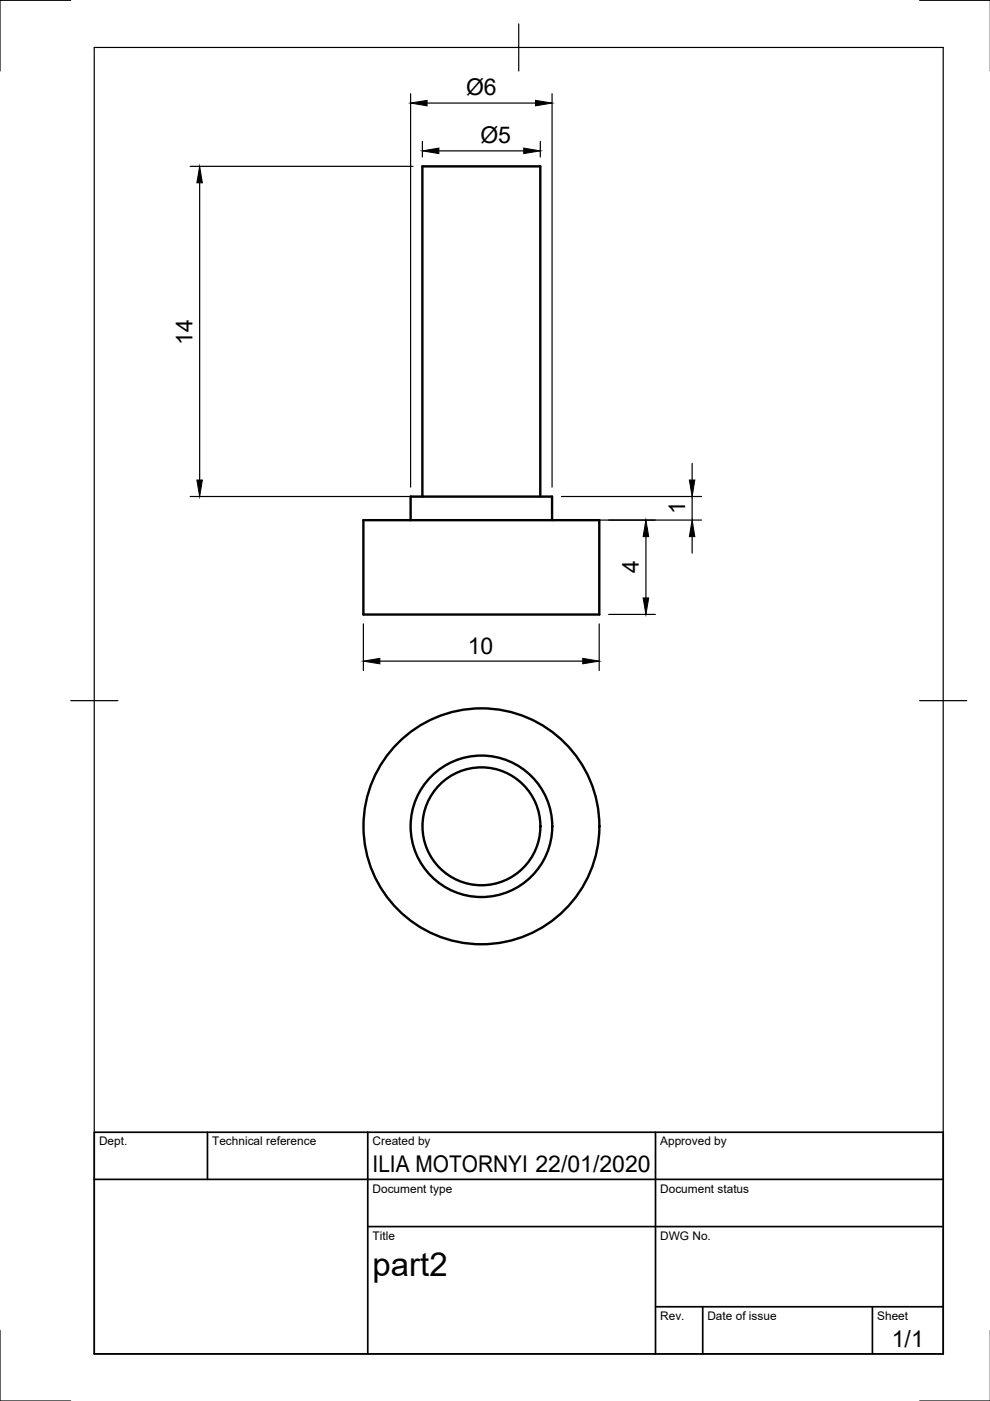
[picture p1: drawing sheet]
<svg xmlns="http://www.w3.org/2000/svg" width="210mm" height="297mm" viewBox="0 0 210 297" stroke-linecap="round" stroke-linejoin="round" font-family="sans-serif">
<!-- layer: Visible -->
<g fill="none" stroke="#000" stroke-width=".51">
<path d="M77 110.3h50.1v20h-50.1zM87.1 110.3v-5h30v5M89.6 105.3v-70h25v70"/>
<circle cx="102.1" cy="175.2" r="25"/>
<circle cx="102.1" cy="175.2" r="12.5"/>
<circle cx="102.1" cy="175.2" r="15"/>
</g>
<!-- layer: Border -->
<path d="M15 .1h-15v15M20 10.1h180v276.9h-180zM110 5.1v10M195 .1h15M15 148.6h10M195 148.6h10M0 282.1v14.9h15M195 297h15" fill="none" stroke="#000" stroke-width=".25"/>
<!-- layer: TitleBlock -->
<path d="M20 240.1h180v46.9h-180zM20 250h180M44 240.1v9.9M78 240.1v46.9M139 240.1v46.9M78 260.1h122M139 277.1h61M149 277.1v9.9M185 277.1v9.9" fill="none" stroke="#000" stroke-width=".36"/>
<!-- layer: Dimensions -->
<g fill="none" stroke="#000" stroke-width=".25">
<path d="M87.1 19.9v83.4M117.1 19.9v83.4M40.3 35.3h47.2M42.3 38.8v63M89.6 30v3.3M90.6 21.9h22.9M93 32h18M114.6 30v3.3M146.7 98.3v3.5M40.3 105.3h47.2M119 110.3h29.7M119 105.3h29.7"/>
<path d="M136.9 113.8v13M146.7 105.3v5M146.7 113.8v3.5M77 132.3v9.9M127 132.3v9.9M129.1 130.3h9.8M80.5 140.2h43"/>
</g>
<path d="M42.3 35.3l.6 3.5h-1.2zM87.1 21.9l3.5-.6v1.1zM89.6 32l3.4-.6v1.2zM111 31.4l3.6 .6-3.6 .6zM113.5 21.3l3.6 .6-3.6 .5zM41.7 101.8h1.2l-.6 3.5zM136.9 110.3l.6 3.5h-1.1zM146.7 110.3l.6 3.5h-1.1zM146.2 101.8h1.1l-.6 3.5zM77 140.2l3.5-.6v1.1zM123.5 139.6l3.5 .6-3.5 .5zM136.4 126.8h1.1l-.6 3.5z" fill="#000" stroke="#000" stroke-width=".21"/>
<text font-size="7" x="79" y="270.6">part2</text>
<g font-size="4.9">
<text x="98.8" y="20.2">Ø6</text>
<text x="101.9" y="30.3">Ø5</text>
<text x="40.8" y="73.1" transform="rotate(-90 40.8 73.1)">14</text>
<text x="145.2" y="109" transform="rotate(-90 145.2 109)">1</text>
<text x="135.4" y="121.5" transform="rotate(-90 135.4 121.5)">4</text>
<text x="99.2" y="138.6">10</text>
<text x="79" y="248.5">ILIA MOTORNYI 22/01/2020</text>
<text x="189.1" y="285.7">1/1</text>
</g>
<g font-size="2.5">
<text x="21" y="242.9">Dept.</text>
<text x="45" y="242.9">Technical reference</text>
<text x="79" y="242.9">Created by</text>
<text x="140" y="242.9">Approved by</text>
<text x="79" y="252.8">Document type</text>
<text x="140" y="252.8">Document status</text>
<text x="79" y="262.9">Title</text>
<text x="140" y="262.9">DWG No.</text>
<text x="140" y="279.9">Rev.</text>
<text x="150" y="279.9">Date of issue</text>
<text x="186" y="279.9">Sheet</text>
</g>
</svg>
